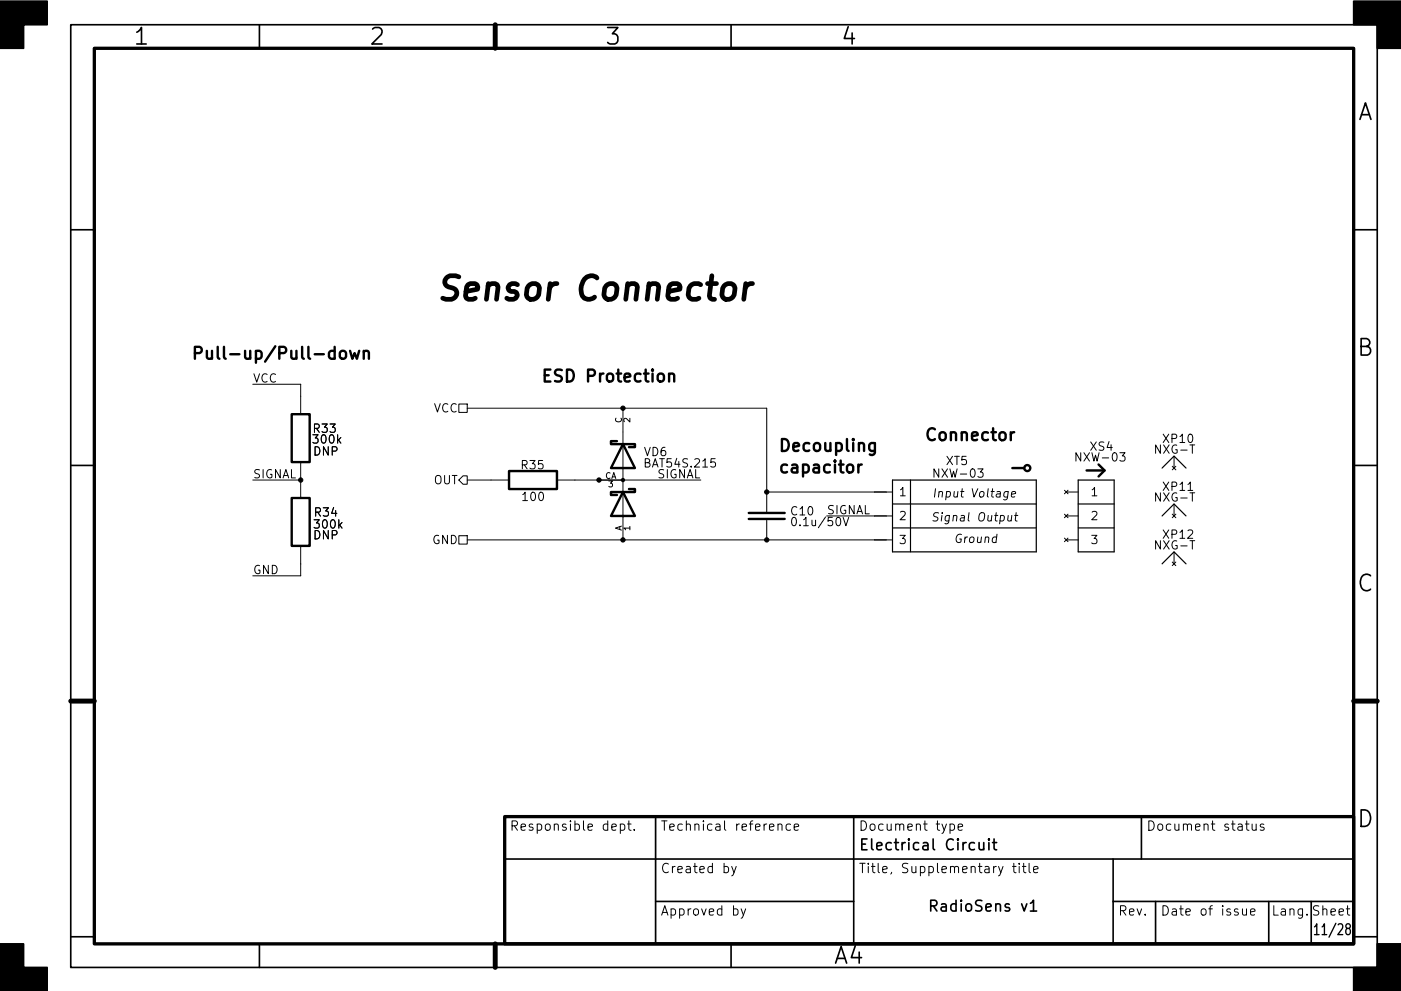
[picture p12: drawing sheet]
<svg xmlns="http://www.w3.org/2000/svg" width="297mm" height="210mm" viewBox="0 0 297 210" stroke-linecap="round" stroke-linejoin="round" font-family="sans-serif">
<g fill="none" stroke="#000" stroke-width=".35">
<path d="M15 5.2h277v200.1h-277zM55 5.2v5M105 5.2v5M155 5.2v5M15 48.7h5M287 48.7h5M15 98.7h5M287 98.7h5M15 148.7h5M287 148.7h5M139 173.3v27M181 173.3v27"/>
<path d="M206.6 178.9l-.7-.1-.4 .4v.7l.2 .3 .2 .1 .7-.1M207.6 178.8l.1 1.4a.62 .62 0 0 0 .9-.1M208.6 178.8v1.5M209.7 178l-.1 .1 .1 .1 .1-.1-.1-.1v.2M209.7 178.8v1.5M210.4 178.8h.9M210.8 178v2l.1 .2 .4 .1M242 173.3v9M15 198.7h5M107 182.3h180M139 191.3h42M218.5 191.7l.6-.7v2.3"/>
<path d="M218.5 193.3h1.3M236 191.3h51M236 182.3v18M245 191.3v9M269 191.3v9M278 191.3v9M287 198.7h5M55 200.3v5M105 200.3v5M155 200.3v5"/>
</g>
<path d="M20 10.2h267v190.1h-267zM107 173.3h180v27h-180z" fill="none" stroke="#000" stroke-width=".7"/>
<path d="M105 5.2v5M15 148.7h5M287 148.7h5M105 200.3v5" fill="none" stroke="#000" stroke-width="1.1"/>
<path d="M0 .2h10v5h-5v5h-5zM287 .2h10v10h-5v-5h-5zM0 200.3h5v5h5v5h-10zM292 200.3h5v10h-10v-5h5z" fill="#000" stroke="#000" stroke-width=".35"/>
<g fill="none" stroke="#000" stroke-width=".21">
<path d="M53.6 81.5h10.2v6.4M63.8 98v7.7M97.3 85.7h1.8v1.8h-1.8zM99.1 86.6h63.5v22.2M132.1 86.6v5M132.1 91.7v22.8M248.5 98.9l.8 .8M248.9 96.8v2.5M249.3 98.9l-.8 .8M53.6 101.8h10.2M63.8 115.8v6.4h-10.2M97.3 113.7h1.8v1.7h-1.8z"/>
<path d="M98.2 101h.9v1.7h-.9l-.9-.9zM99.1 114.5h90.1M99.1 101.8h8.8M118.1 101.8h30.5M162.6 104.4h26.6M162.6 110.1v4.4M168 109.9l.3-.1a.95 .95 0 0 1 .6 .9 .95 .95 0 0 1-.6 .8l-.3-.1-.2-.5zM175.3 109.5h13.9M178.8 109.8l.6 1.7 .5-1.7M213.8 104.4h-.7l-.2 .2-.1 .5 .3 .4 .5-.1M213.8 104.3l-.2 1.4-.4 .4-.4-.1M213.8 109.4l-.1 1.1h.4l.3-.1"/>
<path d="M214.5 104.9l.8-.2v-.3h-.7l-.2 .8 .2 .3 .6-.1M214.5 109.4l-.1 1.1M215.1 109.4h.7M215.4 108.8l-.1 1.5v.2h.3M225.7 104l.7 .8M225.7 109.1l.7 .7M225.7 114.2l.7 .7M226.1 104.4h2.5M226.1 109.5h2.5M226.1 114.5h2.5M226.4 104l-.7 .8M226.4 109.1l-.7 .7"/>
<path d="M226.4 114.2l-.7 .7M248.5 119.2l.8 .8M248.5 109.1l.8 .7M248.9 106.9v2.6M248.9 117.1v2.5M249.3 119.2l-.8 .8M249.3 109.1l-.8 .7M131.5 174.9l.6-.1 .4 .4v.6l-.2 .3h-.8M131.5 174.8v2M133 174.8h.8M133.3 174.2v1.7l.1 .2 .4 .1M134.5 176v.2"/>
<path d="M164.9 175a.5 .5 0 0 1 .9 .1v1.1M167.6 174.9l-.6-.1-.3 .4v.6l.2 .3h.7M168.4 175.5l.9-.2-.1-.4-.5-.1-.3 .3 .1 1h.7M201.4 174.9l.6-.1 .4 .4v.6l-.2 .3h-.8M203.1 175.5l1-.2-.1-.4-.6-.1-.3 .3 .1 1h.8M264 174.8h.8M264.3 174.2v1.7l.1 .2 .4 .1M265.5 174.8l.1 1.3a.54 .54 0 0 0 .7-.1M266.3 174.8v1.4M267.9 174.9l-.4-.1-.3 .3 .1 .3 .6 .2v.5h-.7M155.1 183.8l.5 1.4M156.1 183.8l-.7 1.8-.3 .2"/>
<path d="M157.1 192.8l.5 1.4M158.1 192.8l-.7 1.8-.3 .2M214.7 183.8h.7M214.9 183.2v1.7l.1 .2 .4 .1M216.1 183.2v.2M216.1 183.8v1.4M216.8 183.8h.7M217 183.2v1.7l.1 .2 .4 .1M218.2 183.2v1.7l.3 .3M219.1 184.5l1-.2-.1-.4-.6-.1-.3 .3 .1 1h.8M263.4 192.8l.1 1.3a.54 .54 0 0 0 .8-.1M264.3 192.8v1.4"/>
<path d="M265.1 193.5l1-.2-.1-.4-.6-.1-.3 .3 .1 1h.8"/>
</g>
<g fill="none" stroke="#000" stroke-width=".51">
<path d="M72.2 74.7a.69 .69 0 0 1 .6-.3 .69 .69 0 0 1 .6 .5v.7a.69 .69 0 0 1-.7 .5 .69 .69 0 0 1-.7-.5zM74.2 74.4l.5 1.7 .5-1.2 .5 1.2 .5-1.7M77.1 74.7a.63 .63 0 0 1 1.1 .1v1.3M77.1 74.4v1.7M141.9 79.5a.63 .63 0 0 1 1 .1v1.4M141.9 79.3v1.7M61.8 87.9h3.9v10.1h-3.9zM107.9 99.9h10.2v3.9h-10.2zM130.8 93.6h-1.3v.6h2.6l-2.6 5.1h5.1l-2.5-5.1h2.5v.7h-1.3M182 98.6v1.7M182.7 98.6a.65 .65 0 0 0-.7 .4M185.5 94v2a.69 .69 0 0 1-1.1 .4"/>
<path d="M185.5 94.1l-.7-.1-.5 .5v.7l.2 .4 .3 .1 .7-.1M214.6 99.3h2.6M215 91.7a.65 .65 0 0 0-.7 .5M230.4 99.8h3.8M232.9 98.5l1.3 1.3-1.3 1.3M61.8 105.7h3.9v10.1h-3.9zM133.3 103.8h1.3v.6h-2.5l2.5 5.1h-5.1l2.6-5.1h-2.6v.6h1.3M158.7 108.8h7.7M158.7 110.1h7.7"/>
<circle cx="217.8" cy="99.3" r=".63"/>
</g>
<path d="M246.4 99.3l2.5-2.5 2.6 2.5M189.2 101.8h30.5v15.3h-30.5zM189.2 112h30.5M189.2 106.9h30.5M193 101.8v15.3M228.6 101.8h7.6v15.3h-7.6zM228.6 112h7.6M228.6 106.9h7.6M246.4 119.6l2.5-2.5 2.6 2.5M246.4 109.5l2.5-2.6 2.6 2.6" fill="none" stroke="#000" stroke-width=".25"/>
<g fill="#000" stroke="#000" stroke-width=".21">
<circle cx="132.1" cy="86.6" r=".46"/>
<circle cx="63.8" cy="101.8" r=".46"/>
<circle cx="127" cy="101.8" r=".46"/>
<circle cx="132.1" cy="101.8" r=".36"/>
<circle cx="132.1" cy="114.5" r=".46"/>
<circle cx="162.6" cy="114.5" r=".46"/>
<circle cx="162.6" cy="104.4" r=".46"/>
</g>
<path d="M153.5 60.6a1.29 1.29 0 0 1 1.3-.5 1.29 1.29 0 0 1 1 1l-.1 1.5a1.37 1.37 0 0 1-1.3 .9 1.37 1.37 0 0 1-1.4-.9l.2-1.5zM158.1 60.2l-.4 3.3M159.5 60.2a1.48 1.48 0 0 0-1.5 .9" fill="none" stroke="#000" stroke-width="1"/>
<text font-size="7" x="92.2" y="63.7">Sensor Connector</text>
<g font-size="4.9">
<text x="28.6" y="9.5">1</text>
<text x="78.6" y="9.5">2</text>
<text x="128.6" y="9.5">3</text>
<text x="178.6" y="9.5">4</text>
<text x="287.7" y="25.5">A</text>
<text x="287.7" y="75.5">B</text>
<text x="287.7" y="125.5">C</text>
<text x="287.7" y="175.5">D</text>
<text x="176.9" y="204.5">A4</text>
</g>
<g font-size="3.5">
<text x="40.4" y="76.2">Pull-up/Pull-down</text>
<text x="114.6" y="81.1">ESD Protection</text>
<text x="164.8" y="95.8">Decoupling</text>
<text x="195.8" y="93.5">Connector</text>
<text x="164.8" y="100.4">capacitor</text>
</g>
<g font-size="3.2">
<text x="182" y="180.4">Electrical Circuit</text>
<text x="198" y="193.4">RadioSens v1</text>
<text x="279.5" y="198.4">11/28</text>
</g>
<g font-size="2.8">
<text x="108" y="176.3">Responsible dept.</text>
<text x="140" y="176.3">Technical reference</text>
<text x="182" y="176.3">Document type</text>
<text x="243" y="176.3">Document status</text>
<text x="140" y="185.3">Created by</text>
<text x="182" y="185.3">Title, Supplementary title</text>
<text x="140" y="194.3">Approved by</text>
<text x="237" y="194.3">Rev.</text>
<text x="246" y="194.3">Date of issue</text>
<text x="269.5" y="194.3">Lang. Sheet</text>
</g>
<g font-size="2.5">
<text x="53.6" y="81.2">VCC</text>
<text x="91.9" y="87.5">VCC</text>
<text x="66.6" y="91.8">R33</text>
<text x="66.6" y="94.1">300k</text>
<text x="231.2" y="95.6">XS4</text>
<text x="246.8" y="94">XP10</text>
<text x="53.6" y="101.5">SIGNAL</text>
<text x="66.5" y="96.6">DNP</text>
<text x="110.6" y="99.6">R35</text>
<text x="136.6" y="96.8">VD6</text>
<text x="137.1" y="99.2">BAT54S.215</text>
<text x="139.2" y="101.5">SIGNAL</text>
<text x="198.5" y="101.3">NXW-03</text>
<text x="200.6" y="98.7">XT5</text>
<text x="228.6" y="97.9">NXW-03</text>
<text x="245.2" y="96.3">NXG-T</text>
<text x="91.9" y="102.7">OUT</text>
<text x="111" y="106.3">100</text>
<text x="190.5" y="105.3">1</text>
<text x="197.6" y="105.5">Input Voltage</text>
<text x="231.1" y="105.3">1</text>
<text x="245.2" y="106.4">NXG-T</text>
<text x="246.8" y="104.1">XP11</text>
<text x="66.8" y="109.6">R34</text>
<text x="66.8" y="112.1">300k</text>
<text x="167.8" y="109.3">C10</text>
<text x="168.8" y="111.6">0.1u/50V</text>
<text x="175.3" y="109.1">SIGNAL</text>
<text x="190.5" y="110.4">2</text>
<text x="197.4" y="110.6">Signal Output</text>
<text x="231.1" y="110.4">2</text>
<text x="66.5" y="114.4">DNP</text>
<text x="91.6" y="115.4">GND</text>
<text x="190.5" y="115.4">3</text>
<text x="202.2" y="115.2">Ground</text>
<text x="231.1" y="115.4">3</text>
<text x="245.2" y="116.6">NXG-T</text>
<text x="246.8" y="114.3">XP12</text>
<text x="53.6" y="121.8">GND</text>
</g>
<g font-size="1.8">
<text x="131.8" y="89.7" transform="rotate(-90 131.8 89.7)">C</text>
<text x="133.6" y="89.6" transform="rotate(-90 133.6 89.6)">2</text>
<text x="128.2" y="101.6">CA</text>
<text x="129" y="103.4">3</text>
<text x="131.8" y="112.7" transform="rotate(-90 131.8 112.7)">A</text>
<text x="133.6" y="112.5" transform="rotate(-90 133.6 112.5)">1</text>
</g>
</svg>
